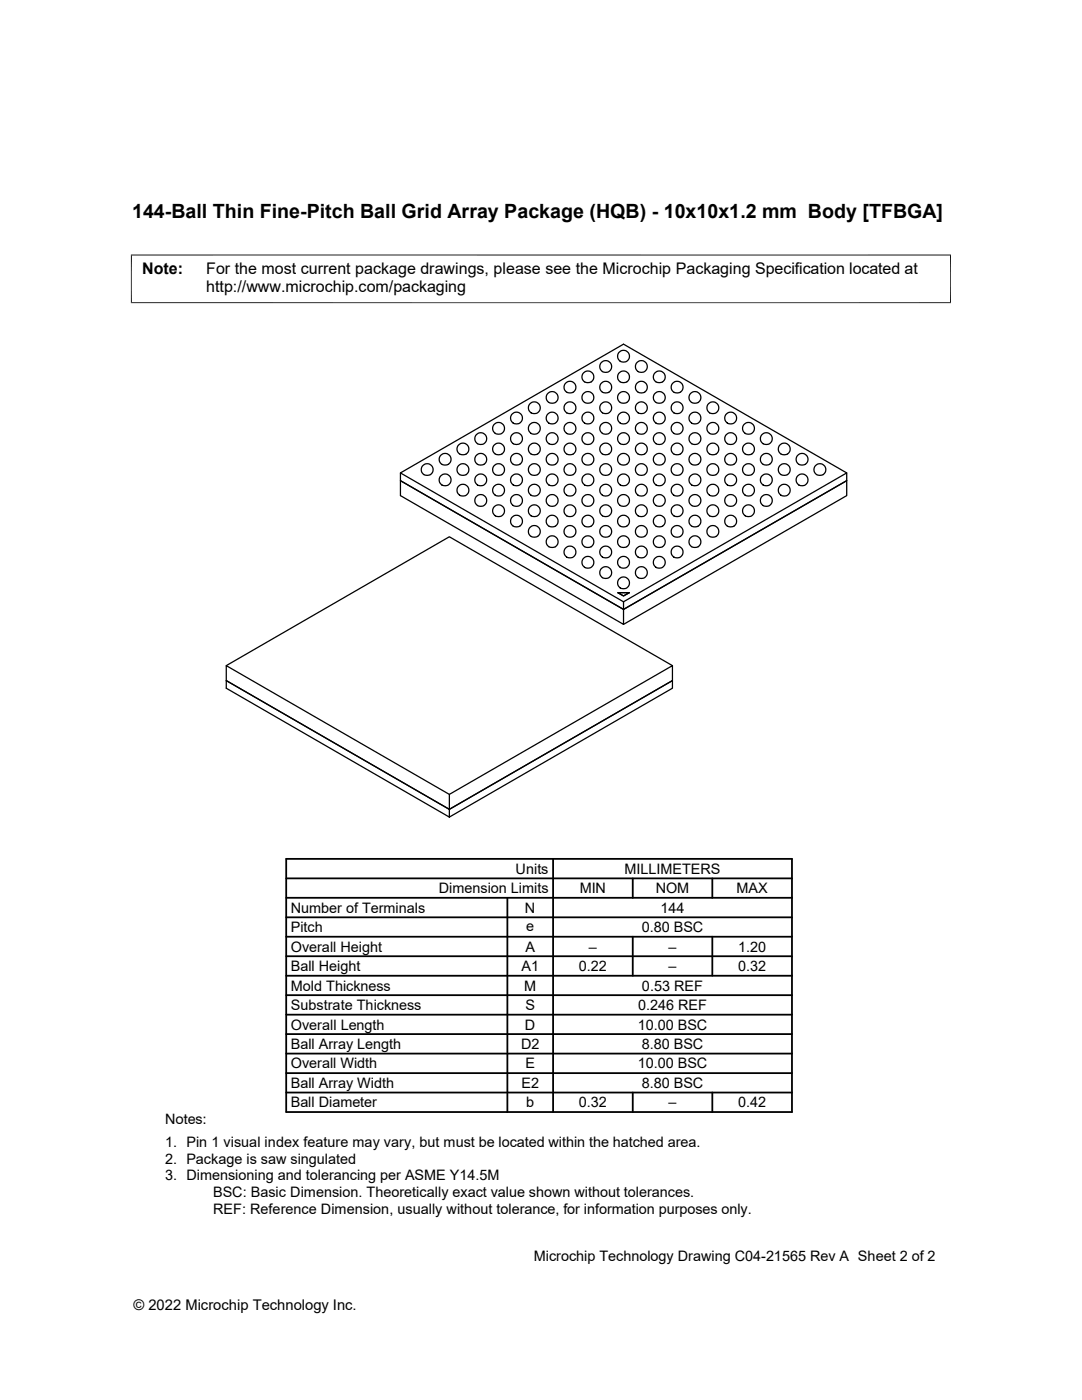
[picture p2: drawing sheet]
<svg xmlns="http://www.w3.org/2000/svg" width="216mm" height="279mm" viewBox="0 0 216 279" stroke-linecap="round" stroke-linejoin="round" font-family="sans-serif">
<g fill="none" stroke="#000" stroke-width=".25">
<path d="M79.9 94.4l44.5 25.7M84.6 94.7a1.36 1.36 0 0 0 1.3 0M84.6 94.7a1.19 1.19 0 0 1-.3-1.8 1.19 1.19 0 0 1 1.8 0 1.19 1.19 0 0 1-.2 1.8M88.2 92.6a1.36 1.36 0 0 0 1.3 0M88.2 92.7a1.19 1.19 0 0 1-.3-1.8 1.19 1.19 0 0 1 1.8 0 1.19 1.19 0 0 1-.2 1.8M91.7 94.7a1.36 1.36 0 0 0 1.3 0M91.7 94.7a1.19 1.19 0 0 1-.2-1.8 1.19 1.19 0 0 1 1.8 0 1.19 1.19 0 0 1-.3 1.8M95.3 92.6a1.36 1.36 0 0 0 1.3 0M95.3 92.7a1.19 1.19 0 0 1-.3-1.8 1.19 1.19 0 0 1 1.8 0 1.19 1.19 0 0 1-.2 1.8M98.8 94.7a1.36 1.36 0 0 0 1.3 0M98.8 94.7a1.19 1.19 0 0 1-.2-1.8 1.19 1.19 0 0 1 1.8 0 1.19 1.19 0 0 1-.3 1.8M102.4 92.6a1.36 1.36 0 0 0 1.3 0"/>
<path d="M102.4 92.7a1.19 1.19 0 0 1-.2-1.8 1.19 1.19 0 0 1 1.8 0 1.19 1.19 0 0 1-.3 1.8M106 94.7a1.36 1.36 0 0 0 1.3 0M106 94.7a1.19 1.19 0 0 1-.3-1.8 1.19 1.19 0 0 1 1.8 0 1.19 1.19 0 0 1-.2 1.8M109.5 92.6a1.36 1.36 0 0 0 1.3 0M109.5 92.7a1.19 1.19 0 0 1-.2-1.8 1.19 1.19 0 0 1 1.8 0 1.19 1.19 0 0 1-.3 1.8M113.1 94.7a1.36 1.36 0 0 0 1.3 0M113.1 94.7a1.19 1.19 0 0 1-.3-1.8 1.19 1.19 0 0 1 1.8 0 1.19 1.19 0 0 1-.2 1.8M116.6 92.6a1.36 1.36 0 0 0 1.4 0M116.6 92.7a1.19 1.19 0 0 1-.2-1.8 1.19 1.19 0 0 1 1.8 0 1.19 1.19 0 0 1-.2 1.8M120.2 94.7a1.36 1.36 0 0 0 1.3 0M120.2 94.7a1.19 1.19 0 0 1-.2-1.8 1.19 1.19 0 0 1 1.8 0 1.19 1.19 0 0 1-.3 1.8M123.8 92.6a1.36 1.36 0 0 0 1.3 0"/>
<path d="M123.8 92.7a1.19 1.19 0 0 1-.3-1.8 1.19 1.19 0 0 1 1.8 0 1.19 1.19 0 0 1-.2 1.8M127.3 94.7a1.36 1.36 0 0 0 1.3 0M127.3 94.7a1.19 1.19 0 0 1-.2-1.8 1.19 1.19 0 0 1 1.8 0 1.19 1.19 0 0 1-.3 1.8M130.9 92.6a1.36 1.36 0 0 0 1.3 0M130.9 92.7a1.19 1.19 0 0 1-.2-1.8 1.19 1.19 0 0 1 1.7 0 1.19 1.19 0 0 1-.2 1.8M134.5 94.7a1.36 1.36 0 0 0 1.3 0M134.5 94.7a1.19 1.19 0 0 1-.3-1.8 1.19 1.19 0 0 1 1.8 0 1.19 1.19 0 0 1-.2 1.8M138 92.6a1.36 1.36 0 0 0 1.3 0M138 92.7a1.19 1.19 0 0 1-.2-1.8 1.19 1.19 0 0 1 1.8 0 1.19 1.19 0 0 1-.3 1.8M141.6 94.7a1.36 1.36 0 0 0 1.3 0M141.6 94.7a1.19 1.19 0 0 1-.3-1.8 1.19 1.19 0 0 1 1.8 0 1.19 1.19 0 0 1-.2 1.8M145.1 92.6a1.36 1.36 0 0 0 1.4 0"/>
<path d="M145.1 92.7a1.19 1.19 0 0 1-.2-1.8 1.19 1.19 0 0 1 1.8 0 1.19 1.19 0 0 1-.2 1.8M148.7 94.7a1.36 1.36 0 0 0 1.3 0M148.7 94.7a1.19 1.19 0 0 1-.2-1.8 1.19 1.19 0 0 1 1.7 0 1.19 1.19 0 0 1-.2 1.8M152.3 92.6a1.36 1.36 0 0 0 1.3 0M152.3 92.7a1.19 1.19 0 0 1-.3-1.8 1.19 1.19 0 0 1 1.8 0 1.19 1.19 0 0 1-.2 1.8M155.8 94.7a1.36 1.36 0 0 0 1.3 0M155.8 94.7a1.19 1.19 0 0 1-.2-1.8 1.19 1.19 0 0 1 1.8 0 1.19 1.19 0 0 1-.3 1.8M159.4 92.6a1.36 1.36 0 0 0 1.3 0M159.4 92.7a1.19 1.19 0 0 1-.3-1.8 1.19 1.19 0 0 1 1.8 0 1.19 1.19 0 0 1-.2 1.8M162.9 94.7a1.36 1.36 0 0 0 1.4 0M162.9 94.7a1.19 1.19 0 0 1-.2-1.8 1.19 1.19 0 0 1 1.8 0 1.19 1.19 0 0 1-.2 1.8M169 94.4l-44.6 25.7v1.5l-44.5-25.7v-1.5l44.5-25.7 44.6 25.7v1.5l-44.6 25.7-44.5-25.7v3l44.5 25.7v-3l44.6-25.7v3l-44.6 25.7"/>
<path d="M123.3 118.3h2.3l-1.2 .6zM45.1 132.8l44.6-25.7 44.5 25.7M89.7 158.5l-44.6-25.7v3l44.6 25.7v-3l44.5-25.7v3l-44.5 25.7-44.6-25.7v1.6l44.6 25.7v-1.6l44.5-25.7v1.6l-44.5 25.7"/>
<circle cx="110.2" cy="79.3" r="1.19"/>
<circle cx="113.7" cy="77.3" r="1.19"/>
<circle cx="117.3" cy="75.2" r="1.19"/>
<circle cx="117.3" cy="79.3" r="1.19"/>
<circle cx="120.9" cy="73.2" r="1.19"/>
<circle cx="120.9" cy="77.3" r="1.19"/>
<circle cx="124.4" cy="71.1" r="1.19"/>
<circle cx="124.4" cy="75.2" r="1.19"/>
<circle cx="124.4" cy="79.3" r="1.19"/>
<circle cx="128" cy="73.2" r="1.19"/>
<circle cx="128" cy="77.3" r="1.19"/>
<circle cx="131.6" cy="75.2" r="1.19"/>
<circle cx="131.6" cy="79.3" r="1.19"/>
<circle cx="135.1" cy="77.3" r="1.19"/>
<circle cx="138.7" cy="79.3" r="1.19"/>
<circle cx="88.8" cy="95.8" r="1.19"/>
<circle cx="92.4" cy="97.8" r="1.19"/>
<circle cx="92.4" cy="89.6" r="1.19"/>
<circle cx="95.9" cy="95.8" r="1.19"/>
<circle cx="95.9" cy="87.5" r="1.19"/>
<circle cx="95.9" cy="99.9" r="1.19"/>
<circle cx="99.5" cy="97.8" r="1.19"/>
<circle cx="99.5" cy="85.5" r="1.19"/>
<circle cx="99.5" cy="89.6" r="1.19"/>
<circle cx="103.1" cy="95.8" r="1.19"/>
<circle cx="103.1" cy="99.9" r="1.19"/>
<circle cx="103.1" cy="83.4" r="1.19"/>
<circle cx="103.1" cy="87.5" r="1.19"/>
<circle cx="106.6" cy="97.8" r="1.19"/>
<circle cx="106.6" cy="81.4" r="1.19"/>
<circle cx="106.6" cy="85.5" r="1.19"/>
<circle cx="106.6" cy="89.6" r="1.19"/>
<circle cx="110.2" cy="95.8" r="1.19"/>
<circle cx="110.2" cy="99.9" r="1.19"/>
<circle cx="110.2" cy="83.4" r="1.19"/>
<circle cx="110.2" cy="87.5" r="1.19"/>
<circle cx="113.7" cy="97.8" r="1.19"/>
<circle cx="113.7" cy="81.4" r="1.19"/>
<circle cx="113.7" cy="85.5" r="1.19"/>
<circle cx="113.7" cy="89.6" r="1.19"/>
<circle cx="117.3" cy="99.9" r="1.19"/>
<circle cx="117.3" cy="83.4" r="1.19"/>
<circle cx="117.3" cy="87.5" r="1.19"/>
<circle cx="117.3" cy="95.8" r="1.19"/>
<circle cx="120.9" cy="81.4" r="1.19"/>
<circle cx="120.9" cy="85.5" r="1.19"/>
<circle cx="120.9" cy="97.8" r="1.19"/>
<circle cx="120.9" cy="89.6" r="1.19"/>
<circle cx="124.4" cy="83.4" r="1.19"/>
<circle cx="124.4" cy="87.5" r="1.19"/>
<circle cx="124.4" cy="95.8" r="1.19"/>
<circle cx="124.4" cy="99.9" r="1.19"/>
<circle cx="128" cy="81.4" r="1.19"/>
<circle cx="128" cy="85.5" r="1.19"/>
<circle cx="128" cy="97.8" r="1.19"/>
<circle cx="128" cy="89.6" r="1.19"/>
<circle cx="131.6" cy="83.4" r="1.19"/>
<circle cx="131.6" cy="87.5" r="1.19"/>
<circle cx="131.6" cy="95.8" r="1.19"/>
<circle cx="131.6" cy="99.9" r="1.19"/>
<circle cx="135.1" cy="81.4" r="1.19"/>
<circle cx="135.1" cy="85.5" r="1.19"/>
<circle cx="135.1" cy="97.8" r="1.19"/>
<circle cx="135.1" cy="89.6" r="1.19"/>
<circle cx="138.7" cy="83.4" r="1.19"/>
<circle cx="138.7" cy="87.5" r="1.19"/>
<circle cx="138.7" cy="95.8" r="1.19"/>
<circle cx="138.7" cy="99.9" r="1.19"/>
<circle cx="142.2" cy="81.4" r="1.19"/>
<circle cx="142.2" cy="85.5" r="1.19"/>
<circle cx="142.2" cy="97.8" r="1.19"/>
<circle cx="142.3" cy="89.6" r="1.19"/>
<circle cx="145.8" cy="83.4" r="1.19"/>
<circle cx="145.8" cy="87.5" r="1.19"/>
<circle cx="145.8" cy="95.8" r="1.19"/>
<circle cx="145.8" cy="99.9" r="1.19"/>
<circle cx="149.4" cy="85.5" r="1.19"/>
<circle cx="149.4" cy="97.8" r="1.19"/>
<circle cx="149.4" cy="89.6" r="1.19"/>
<circle cx="152.9" cy="87.5" r="1.19"/>
<circle cx="152.9" cy="95.8" r="1.19"/>
<circle cx="152.9" cy="99.9" r="1.19"/>
<circle cx="156.5" cy="97.8" r="1.19"/>
<circle cx="156.5" cy="89.6" r="1.19"/>
<circle cx="160" cy="95.8" r="1.19"/>
<circle cx="99.5" cy="101.9" r="1.19"/>
<circle cx="103.1" cy="104" r="1.19"/>
<circle cx="106.6" cy="101.9" r="1.19"/>
<circle cx="106.6" cy="106.1" r="1.19"/>
<circle cx="110.2" cy="104" r="1.19"/>
<circle cx="110.2" cy="108.1" r="1.19"/>
<circle cx="113.7" cy="110.2" r="1.19"/>
<circle cx="113.7" cy="101.9" r="1.19"/>
<circle cx="113.7" cy="106.1" r="1.19"/>
<circle cx="117.3" cy="112.2" r="1.19"/>
<circle cx="117.3" cy="108.1" r="1.19"/>
<circle cx="117.3" cy="104" r="1.19"/>
<circle cx="120.9" cy="110.2" r="1.19"/>
<circle cx="120.9" cy="101.9" r="1.19"/>
<circle cx="120.9" cy="114.3" r="1.19"/>
<circle cx="120.9" cy="106.1" r="1.19"/>
<circle cx="124.4" cy="112.2" r="1.19"/>
<circle cx="124.4" cy="116.3" r="1.19"/>
<circle cx="124.4" cy="108.1" r="1.19"/>
<circle cx="124.4" cy="104" r="1.19"/>
<circle cx="128" cy="114.3" r="1.19"/>
<circle cx="128" cy="110.2" r="1.19"/>
<circle cx="128" cy="101.9" r="1.19"/>
<circle cx="128" cy="106.1" r="1.19"/>
<circle cx="131.6" cy="112.2" r="1.19"/>
<circle cx="131.6" cy="104" r="1.19"/>
<circle cx="131.6" cy="108.1" r="1.19"/>
<circle cx="135.1" cy="101.9" r="1.19"/>
<circle cx="135.1" cy="110.2" r="1.19"/>
<circle cx="135.1" cy="106.1" r="1.19"/>
<circle cx="138.7" cy="104" r="1.19"/>
<circle cx="138.7" cy="108.1" r="1.19"/>
<circle cx="142.2" cy="101.9" r="1.19"/>
<circle cx="142.3" cy="106.1" r="1.19"/>
<circle cx="145.8" cy="104" r="1.19"/>
<circle cx="149.4" cy="101.9" r="1.19"/>
</g>
<path d="M26.1 50.9h163.7M26.2 50.8v9.7M189.7 50.8v9.7M26.1 60.4h163.7" fill="none" stroke="#000" stroke-width=".2"/>
<g fill="none" stroke="#000" stroke-width=".36">
<path d="M57.1 171.4h100.9v50.5h-100.9zM57.1 179.2h100.9M57.1 175.3h100.9M101.2 179.2v42.7M110.4 171.4v50.5M126.3 175.3v3.9M142.1 175.3v3.9M57.1 190.8h100.9M57.1 186.9h100.9M57.1 183.1h100.9M57.1 194.7h100.9M57.1 198.6h100.9"/>
<path d="M126.3 186.9v7.8M142.1 186.9v7.8M57.1 206.4h100.9M57.1 202.5h100.9M57.1 214.2h100.9M57.1 210.3h100.9M57.1 218h100.9M126.3 218v3.9M142.1 218v3.9"/>
</g>
<text font-size="3.9" x="26.4" y="43.5">144-Ball Thin Fine-Pitch Ball Grid Array Package (HQB) - 10x10x1.2 mm Body [TFBGA]</text>
<g font-size="3.2">
<text x="28.4" y="54.7">Note:</text>
<text x="41.1" y="58.3">http://www.microchip.com/packaging</text>
<text x="41.1" y="54.7">For the most current package drawings, please see the Microchip Packaging Specification located at</text>
</g>
<g font-size="2.9">
<text x="87.6" y="178.3">Dimension Limits</text>
<text x="102.9" y="174.4">Units</text>
<text x="115.7" y="178.3">MIN</text>
<text x="124.6" y="174.4">MILLIMETERS</text>
<text x="130.8" y="178.3">NOM</text>
<text x="147" y="178.3">MAX</text>
<text x="58" y="182.2">Number of Terminals</text>
<text x="104.8" y="182.2">N</text>
<text x="105" y="185.8">e</text>
<text x="131.8" y="182.2">144</text>
<text x="58" y="189.9">Overall Height</text>
<text x="58" y="186">Pitch</text>
<text x="104.8" y="189.9">A</text>
<text x="117.5" y="189.9">–</text>
<text x="128" y="186">0.80 BSC</text>
<text x="133.4" y="189.9">–</text>
<text x="147.3" y="189.9">1.20</text>
<text x="58" y="193.8">Ball Height</text>
<text x="58" y="197.7">Mold Thickness</text>
<text x="104.1" y="193.8">A1</text>
<text x="104.6" y="197.7">M</text>
<text x="115.5" y="193.8">0.22</text>
<text x="128.1" y="197.7">0.53 REF</text>
<text x="133.4" y="193.8">–</text>
<text x="147.3" y="193.8">0.32</text>
<text x="58" y="201.6">Substrate Thickness</text>
<text x="104.8" y="201.6">S</text>
<text x="127.3" y="201.6">0.246 REF</text>
<text x="58" y="205.5">Overall Length</text>
<text x="58" y="209.4">Ball Array Length</text>
<text x="104" y="209.4">D2</text>
<text x="104.8" y="205.5">D</text>
<text x="127.3" y="205.5">10.00 BSC</text>
<text x="128" y="209.4">8.80 BSC</text>
<text x="58" y="213.2">Overall Width</text>
<text x="104.8" y="213.2">E</text>
<text x="127.3" y="213.2">10.00 BSC</text>
<text x="58" y="221">Ball Diameter</text>
<text x="58" y="217.1">Ball Array Width</text>
<text x="104" y="217.1">E2</text>
<text x="105" y="221">b</text>
<text x="115.5" y="221">0.32</text>
<text x="128" y="217.1">8.80 BSC</text>
<text x="133.4" y="221">–</text>
<text x="147.3" y="221">0.42</text>
<text x="32.9" y="224.4">Notes:</text>
<text x="32.9" y="229">1. Pin 1 visual index feature may vary, but must be located within the hatched area.</text>
<text x="32.9" y="232.3">2. Package is saw singulated</text>
<text x="32.9" y="235.6">3. Dimensioning and tolerancing per ASME Y14.5M</text>
<text x="42.5" y="238.9">BSC: Basic Dimension. Theoretically exact value shown without tolerances.</text>
<text x="42.5" y="242.2">REF: Reference Dimension, usually without tolerance, for information purposes only.</text>
<text x="106.5" y="251.7">Microchip Technology Drawing C04-21565 Rev A Sheet 2 of 2</text>
<text x="26.6" y="261.3">© 2022 Microchip Technology Inc.</text>
</g>
</svg>
